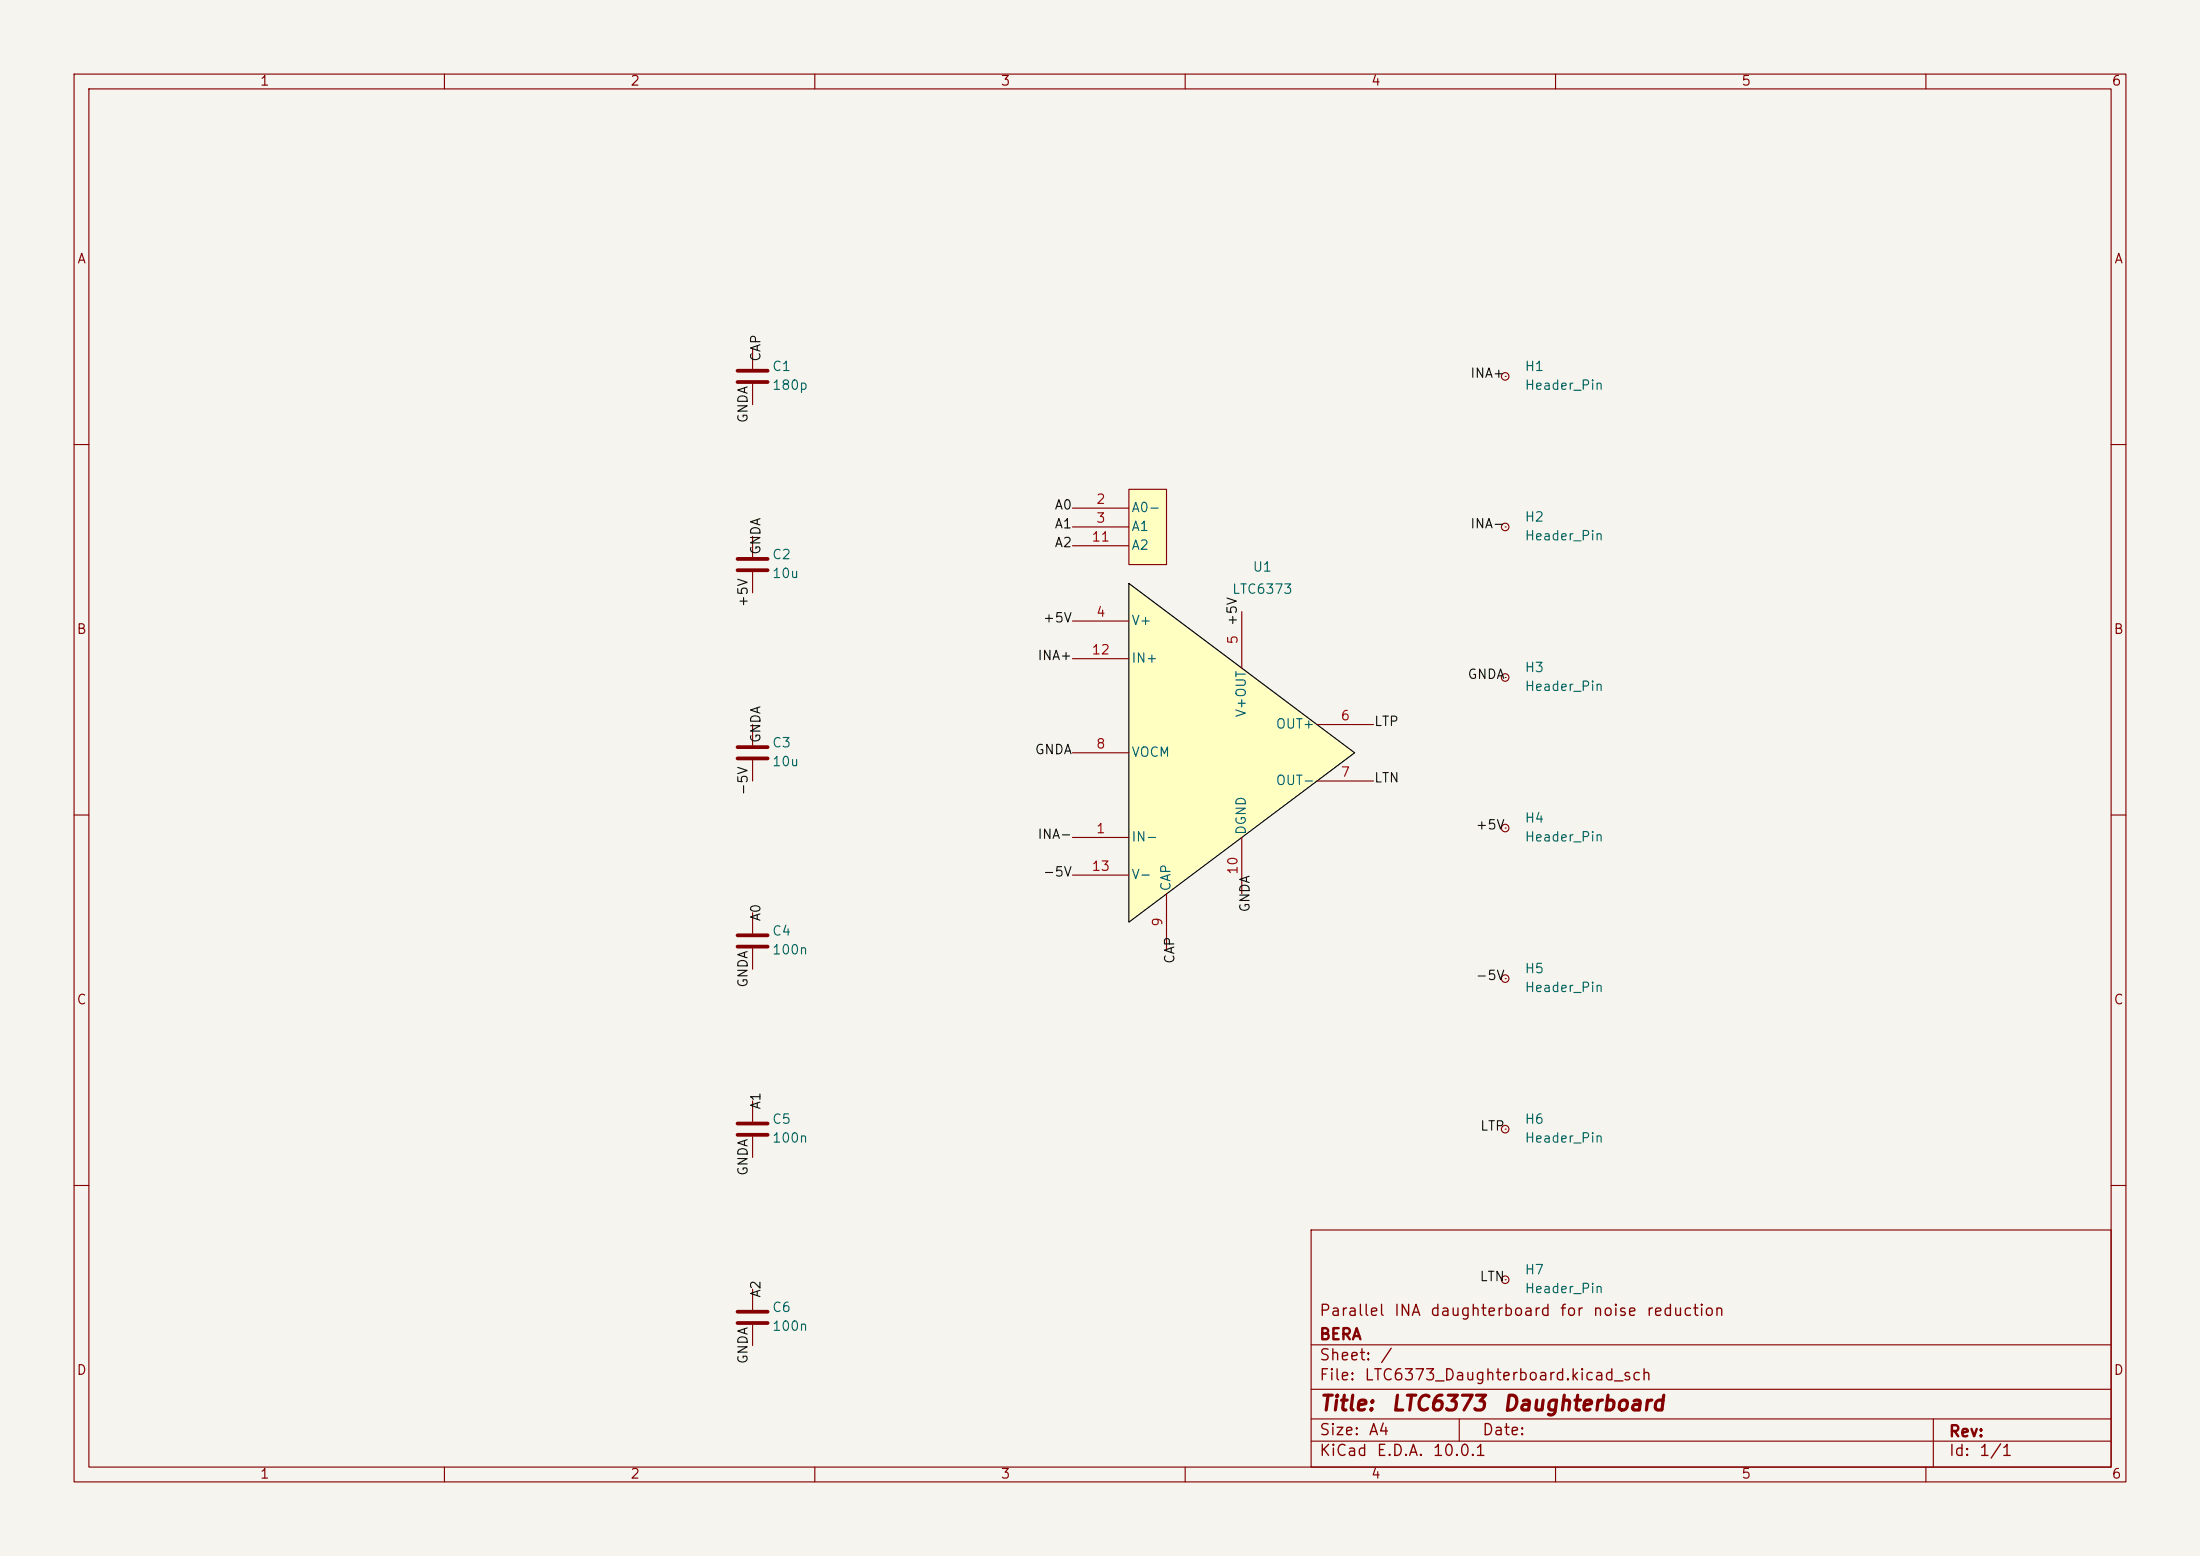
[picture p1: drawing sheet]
<svg xmlns="http://www.w3.org/2000/svg" width="297mm" height="210mm" viewBox="0 0 297 210" stroke-linecap="round" stroke-linejoin="round" font-family="sans-serif">
<path d="M0 0h297v210h-297z" fill="#f5f4ef" stroke="#f5f4ef" stroke-width=".14"/>
<g fill="none" stroke="#840000" stroke-width=".15">
<path d="M10 10h277v190h-277zM12 12h273v186h-273zM60 10v2M110 10v2M160 10v2M210 10v2M260 10v2M101.6 47v2.8M101.6 51.8v2.8M203.2 50.8h.1M10 60h2M101.6 72.4v2.8"/>
<path d="M101.6 77.2v2.8M203.2 71.1h.1M285 60h2M101.6 97.8v2.8M203.2 91.4h.1M10 110h2M101.6 102.6v2.8M203.2 111.8h.1M285 110h2M101.6 123.2v2.8M101.6 128v2.8M203.2 132.1h.1"/>
<path d="M101.6 148.6v2.8M101.6 153.4v2.8M203.2 152.4h.1M10 160h2M101.6 174v2.8M101.6 178.8v2.8M177 166h108v32h-108zM203.2 172.7h.1M285 160h2M60 198v2M110 198v2M160 198v2"/>
<path d="M177 194.5h108M177 191.5h108M177 187.5h108M177 181.5h108M197 191.5v3M210 198v2M260 198v2M261 191.5v6.5"/>
<circle cx="203.2" cy="50.8" r=".51"/>
<circle cx="203.2" cy="71.1" r=".51"/>
<circle cx="203.2" cy="91.4" r=".51"/>
<circle cx="203.2" cy="111.8" r=".51"/>
<circle cx="203.2" cy="132.1" r=".51"/>
<circle cx="203.2" cy="152.4" r=".51"/>
<circle cx="203.2" cy="172.7" r=".51"/>
</g>
<path d="M99.6 50h4M99.6 51.6h4M99.6 75.4h4M99.6 77h4M99.6 100.8h4M99.6 102.4h4M99.6 126.2h4M99.6 127.8h4M99.6 151.6h4M99.6 153.2h4M99.6 177h4M99.6 178.6h4" fill="none" stroke="#840000" stroke-width=".51"/>
<g fill="#ffffc2">
<path d="M152.4 78.7l30.5 22.9-30.5 22.9z"/>
<path d="M152.4 66h5.1v10.2h-5.1z"/>
</g>
<path d="M152.4 78.7l30.5 22.9-30.5 22.9z" fill="none" stroke="#000" stroke-width=".15"/>
<g fill="none" stroke="#840000" stroke-width=".15">
<path d="M144.8 68.6h7.6M144.8 71.1h7.6M144.8 73.7h7.6M152.4 66h5.1v10.2h-5.1zM144.8 83.8h7.6M144.8 88.9h7.6M167.6 82.6v7.6M177.8 97.8h7.6M144.8 113h7.6M144.8 101.6h7.6M144.8 118.1h7.6M167.6 113v7.7"/>
<path d="M177.8 105.4h7.6M157.5 120.7v7.6"/>
</g>
<g font-size="2" fill="#840000">
<text x="178" y="190.9">Title:</text>
<text x="187.7" y="190.9">LTC6373</text>
<text x="202.7" y="190.9">Daughterboard</text>
</g>
<g font-size="1.5" fill="#840000">
<text x="178" y="178">Parallel</text>
<text x="188.1" y="178">INA</text>
<text x="193" y="178">daughterboard</text>
<text x="210.5" y="178">for</text>
<text x="214.9" y="178">noise</text>
<text x="222.1" y="178">reduction</text>
<text x="178" y="184">Sheet:</text>
<text x="178" y="181.2">BERA</text>
<text x="186.2" y="184">/</text>
<text x="178" y="186.7">File:</text>
<text x="184.1" y="186.7">LTC6373_Daughterboard.kicad_sch</text>
<text x="178" y="196.9">KiCad</text>
<text x="178" y="194.1">Size:</text>
<text x="184.7" y="194.1">A4</text>
<text x="185.7" y="196.9">E.D.A.</text>
<text x="193.3" y="196.9">10.0.1</text>
<text x="200" y="194.1">Date:</text>
<text x="263" y="194.3">Rev:</text>
<text x="263" y="196.9">Id:</text>
<text x="267.1" y="196.9">1/1</text>
</g>
<g font-size="1.3" fill="#840000">
<text x="35" y="11.9">1</text>
<text x="85" y="11.9">2</text>
<text x="135" y="11.9">3</text>
<text x="185" y="11.9">4</text>
<text x="235" y="11.9">5</text>
<text x="285" y="11.9">6</text>
<text x="10.3" y="35.9">A</text>
<text x="285.3" y="35.9">A</text>
<text x="10.3" y="85.9">B</text>
<text x="285.3" y="85.9">B</text>
<text x="10.3" y="135.9">C</text>
<text x="285.3" y="135.9">C</text>
<text x="10.3" y="185.9">D</text>
<text x="285.3" y="185.9">D</text>
<text x="35" y="199.9">1</text>
<text x="85" y="199.9">2</text>
<text x="135" y="199.9">3</text>
<text x="185" y="199.9">4</text>
<text x="235" y="199.9">5</text>
<text x="285" y="199.9">6</text>
</g>
<g font-size="1.3" fill="#0f0f0f">
<text x="103" y="48.9" transform="rotate(-90 103 48.9)">CAP</text>
<text x="198.4" y="51.3">INA+</text>
<text x="101.3" y="57.2" transform="rotate(-90 101.3 57.2)">GNDA</text>
<text x="142.3" y="71.6">A1</text>
<text x="142.3" y="69.1">A0</text>
<text x="198.4" y="71.6">INA-</text>
<text x="103" y="75" transform="rotate(-90 103 75)">GNDA</text>
<text x="142.3" y="74.2">A2</text>
<text x="101.3" y="82" transform="rotate(-90 101.3 82)">+5V</text>
<text x="140" y="89.4">INA+</text>
<text x="140.7" y="84.3">+5V</text>
<text x="167.3" y="84.6" transform="rotate(-90 167.3 84.6)">+5V</text>
<text x="198" y="92">GNDA</text>
<text x="103" y="100.4" transform="rotate(-90 103 100.4)">GNDA</text>
<text x="185.4" y="98.3">LTP</text>
<text x="101.3" y="107.4" transform="rotate(-90 101.3 107.4)">-5V</text>
<text x="139.6" y="102.1">GNDA</text>
<text x="185.4" y="105.9">LTN</text>
<text x="140" y="113.5">INA-</text>
<text x="199.1" y="112.3">+5V</text>
<text x="140.7" y="118.6">-5V</text>
<text x="103" y="124.4" transform="rotate(-90 103 124.4)">A0</text>
<text x="169" y="123.2" transform="rotate(-90 169 123.2)">GNDA</text>
<text x="158.9" y="130.2" transform="rotate(-90 158.9 130.2)">CAP</text>
<text x="101.3" y="133.4" transform="rotate(-90 101.3 133.4)">GNDA</text>
<text x="199.1" y="132.6">-5V</text>
<text x="103" y="149.8" transform="rotate(-90 103 149.8)">A1</text>
<text x="199.7" y="152.9">LTP</text>
<text x="101.3" y="158.8" transform="rotate(-90 101.3 158.8)">GNDA</text>
<text x="199.7" y="173.2">LTN</text>
<text x="103" y="175.2" transform="rotate(-90 103 175.2)">A2</text>
<text x="101.3" y="184.2" transform="rotate(-90 101.3 184.2)">GNDA</text>
</g>
<g font-size="1.3" fill="#006464">
<text x="104.1" y="50.4">C1</text>
<text x="104.1" y="52.9">180p</text>
<text x="205.7" y="52.9">Header_Pin</text>
<text x="205.7" y="50.4">H1</text>
<text x="152.7" y="69.4">A0-</text>
<text x="152.7" y="72">A1</text>
<text x="205.7" y="70.7">H2</text>
<text x="104.1" y="75.8">C2</text>
<text x="152.7" y="74.5">A2</text>
<text x="169" y="77.5">U1</text>
<text x="205.7" y="73.3">Header_Pin</text>
<text x="104.1" y="78.3">10u</text>
<text x="166.2" y="80.5">LTC6373</text>
<text x="152.7" y="84.7">V+</text>
<text x="152.7" y="89.8">IN+</text>
<text x="205.7" y="93.6">Header_Pin</text>
<text x="205.7" y="91">H3</text>
<text x="104.1" y="101.2">C3</text>
<text x="168.5" y="96.9" transform="rotate(-90 168.5 96.9)">V+OUT</text>
<text x="172.1" y="98.7">OUT+</text>
<text x="104.1" y="103.7">10u</text>
<text x="152.7" y="102.5">VOCM</text>
<text x="172.1" y="106.3">OUT-</text>
<text x="152.7" y="113.9">IN-</text>
<text x="168.5" y="112.8" transform="rotate(-90 168.5 112.8)">DGND</text>
<text x="205.7" y="113.9">Header_Pin</text>
<text x="205.7" y="111.4">H4</text>
<text x="152.7" y="119">V-</text>
<text x="158.3" y="120.4" transform="rotate(-90 158.3 120.4)">CAP</text>
<text x="104.1" y="126.6">C4</text>
<text x="104.1" y="129.1">100n</text>
<text x="205.7" y="131.7">H5</text>
<text x="205.7" y="134.2">Header_Pin</text>
<text x="104.1" y="152">C5</text>
<text x="104.1" y="154.5">100n</text>
<text x="205.7" y="154.5">Header_Pin</text>
<text x="205.7" y="152">H6</text>
<text x="205.7" y="172.3">H7</text>
<text x="104.1" y="177.4">C6</text>
<text x="104.1" y="179.9">100n</text>
<text x="205.7" y="174.9">Header_Pin</text>
</g>
<g font-size="1.3" fill="#a90000">
<text x="147.9" y="68.3">2</text>
<text x="147.9" y="70.9">3</text>
<text x="147.3" y="73.4">11</text>
<text x="147.9" y="83.6">4</text>
<text x="147.3" y="88.6">12</text>
<text x="167.4" y="87.1" transform="rotate(-90 167.4 87.1)">5</text>
<text x="147.9" y="101.3">8</text>
<text x="180.9" y="97.5">6</text>
<text x="180.9" y="105.2">7</text>
<text x="147.9" y="112.8">1</text>
<text x="147.3" y="117.9">13</text>
<text x="167.4" y="118.2" transform="rotate(-90 167.4 118.2)">10</text>
<text x="157.2" y="125.2" transform="rotate(-90 157.2 125.2)">9</text>
</g>
</svg>
